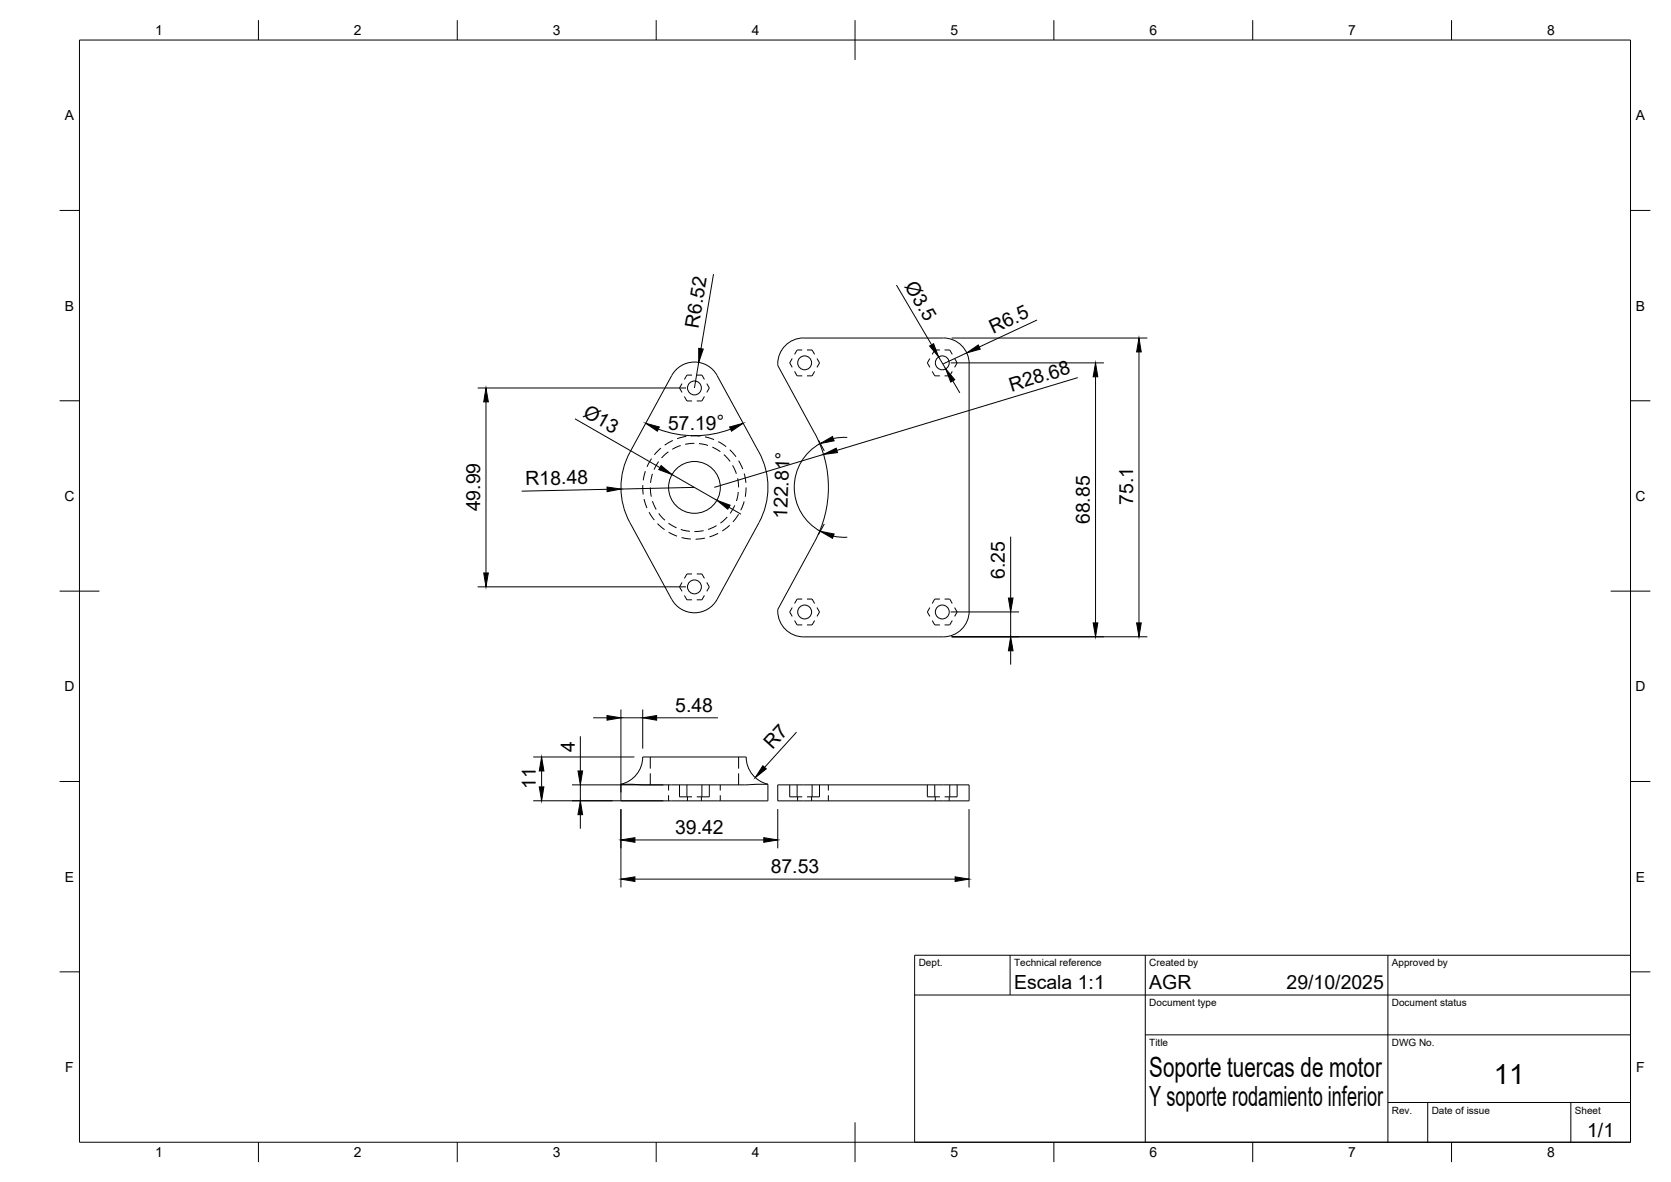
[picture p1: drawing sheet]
<svg xmlns="http://www.w3.org/2000/svg" width="420mm" height="297mm" viewBox="0 0 420 297" stroke-linecap="round" stroke-linejoin="round" font-family="sans-serif">
<!-- layer: Visible -->
<g fill="none" stroke="#000" stroke-width=".25">
<path d="M168.9 94.4l-10.5 19.3a18.5 18.5 0 0 0 0 17.6l10.5 19.3a6.5 6.5 0 0 0 11.4 0l10.5-19.3a18.5 18.5 0 0 0 0-17.7l-10.5-19.2M168.9 94.4a6.5 6.5 0 0 1 11.4 0M202.1 84.9h35.1a6.5 6.5 0 0 1 6.5 6.5M202.1 84.9a6.5 6.5 0 0 0-6.5 6.9l9.2 17M243.7 91.4v62.2M204.8 108.8a28.7 28.7 0 0 1 0 27.4l-9.2 17a6.5 6.5 0 0 0 6.5 6.8M243.7 153.5a6.5 6.5 0 0 1-6.5 6.5h-35.1M156.1 197.1l5.3 .1 31.7-.1M156.1 197.1v4.2h37v-4.2M187.6 190.2h-26a7.1 7.1 0 0 1-5.5 6.9M187.6 190.2a7 7 0 0 0 5.5 6.9M195.6 197.2h48.1v4.1h-48.1z"/>
<circle cx="174.6" cy="97.5" r="1.75"/>
<circle cx="202.3" cy="91.2" r="1.75"/>
<circle cx="236.9" cy="91.2" r="1.75"/>
<circle cx="174.6" cy="122.5" r="6.5"/>
<circle cx="174.6" cy="147.5" r="1.75"/>
<circle cx="202.3" cy="153.8" r="1.75"/>
<circle cx="236.9" cy="153.8" r="1.75"/>
</g>
<!-- layer: Hidden -->
<g fill="none" stroke="#000" stroke-width=".25">
<path d="M171.5 96.4l-.6 1.1 .6 1.1M172.1 99.6l.6 1.2h1.3M174 94.3h-1.3l-.6 1.1M175.2 94.3h1.3l.6 1.1M177.1 99.6l-.6 1.2h-1.3M177.7 96.4l.7 1.1-.7 1.1M199.2 90.1l-.6 1.1 .6 1.1M199.8 93.3l.6 1.2h1.3M201.7 88h-1.3l-.6 1.1M202.9 88h1.3l.6 1.1M204.8 93.3l-.6 1.2h-1.3M205.4 90.1l.7 1.1-.7 1.1"/>
<path d="M233.8 90.1l-.6 1.1 .6 1.1M234.4 93.3l.6 1.2h1.3M236.3 88h-1.3l-.6 1.1M237.5 88h1.3l.6 1.1M239.4 93.3l-.6 1.2h-1.3M240 90.1l.7 1.1-.7 1.1M162.3 118.4l-.6 2.3M163.8 115.2l-1.1 2.1M164 119.1l-.4 2.3M165.6 116l-1.1 2M166.2 112.6l-1.7 1.7M168.1 113.5l-1.8 1.6"/>
<path d="M169.2 110.7l-2.1 1.2M171.2 112l-2.2 .9M172.6 109.7l-2.3 .5M173.7 109.5l2.4 .1M174.6 111.4l-2.3 .3M175.7 111.5l2.3 .5M177.3 109.8l2.2 .7M179.1 112.4l2 1.1M180.6 111l2 1.3M182 114.2l1.6 1.8M183.5 113l1.6 1.8M184.2 116.9l.9 2.2"/>
<path d="M185.7 115.8l1.1 2.1M187.1 119l.5 2.3M161.6 121.9l.1 2.4M161.9 125.4l.8 2.3M163.2 128.7l1.3 2M163.5 122.5l.3 2.3M164.1 125.9l.9 2.1M165.3 131.6l1.8 1.5M165.6 129l1.6 1.7M168.1 131.5l2 1.1M168.1 133.8l2.1 .9M171.2 133l2.3 .5"/>
<path d="M171.4 135.1l2.3 .4M176.9 133.3l-2.3 .3M177.2 135.2l-2.3 .3M180.2 132.1l-2.2 .9M180.6 134l-2.2 .9M182.9 129.9l-1.8 1.6M183.5 132l-1.9 1.4M184.7 127l-1.1 2M185.5 120.2l.2 2.3M185.6 123.6l-.4 2.3M185.7 129.3l-1.4 1.9M187.1 126l-.8 2.2"/>
<path d="M187.6 122.5l-.2 2.3M171.5 146.4l-.6 1.1 .6 1.1M172.1 149.6l.6 1.1h1.3M174 144.2h-1.3l-.6 1.2M175.2 144.2h1.3l.6 1.2M177.1 149.6l-.6 1.1h-1.3M177.7 146.4l.7 1.1-.7 1.1M199.2 152.7l-.6 1.1 .6 1.1M199.8 155.9l.6 1.1h1.3M201.7 150.5h-1.3l-.6 1.2M202.9 150.5h1.3l.6 1.2M204.8 155.9l-.6 1.1h-1.3"/>
<path d="M205.4 152.7l.7 1.1-.7 1.1M233.8 152.7l-.6 1.1 .6 1.1M234.4 155.9l.6 1.1h1.3M236.3 150.5h-1.3l-.6 1.2M237.5 150.5h1.3l.6 1.2M239.4 155.9l-.6 1.1h-1.3M240 152.7l.7 1.1-.7 1.1M163.5 190.2v3M163.5 194.3v2.9M168.1 197.2v1.5M168.1 199.8v1.5M170.9 197.2v3h3.1"/>
<path d="M172.7 197.2v3M176.5 197.2v3M178.4 197.2v3h-3.2M181.1 197.2v1.5M181.1 199.8v1.5M185.7 190.2v3M185.7 194.3v2.9M198.6 197.2v3h3.1M200.4 197.2v3M204.2 197.2v3M206.1 197.2v3h-3.2M208.3 197.2v1.5"/>
<path d="M208.3 199.8v1.5M233.2 197.2v3h3.1M235 197.2v3M238.8 197.2v3M240.7 197.2v3h-3.2M172.8 200.2v1.1M176.4 200.2v1.1M200.6 200.2v1.1M204.1 200.2v1.1M235.2 200.2v1.1M238.7 200.2v1.1"/>
</g>
<!-- layer: BORDER -->
<g fill="none" stroke="#000" stroke-width=".25">
<path d="M20 10.1h390v276.9h-390zM65 5.1v5M115 5.1v5M165 5.1v5M215 5.1v10M265 5.1v5M315 5.1v5M365 5.1v5M15 52.9h5M410 52.9h5M15 100.7h5M410 100.7h5"/>
<path d="M15 148.6h10M405 148.6h10M15 196.4h5M410 196.4h5M15 244.2h5M410 244.2h5M65 287v5M115 287v5M165 287v5M215 282.1v9.9M265 287v5M315 287v5"/>
<path d="M365 287v5"/>
</g>
<!-- layer: TITLEBLOCK -->
<path d="M230 240.1h180v46.9h-180zM230 250h180M254 240.1v9.9M288 240.1v46.9M349 240.1v46.9M288 260.1h122M349 277.1h61M359 277.1v9.9M395 277.1v9.9" fill="none" stroke="#000" stroke-width=".25"/>
<!-- layer: FD_Dimensions -->
<g fill="none" stroke="#000" stroke-width=".25">
<path d="M179.4 68.9l-3.1 18.7M225.4 71.6l8.9 15.1M120.1 97.5h52.4M175.7 91.1l-1.1 6.4M236 89.7l1.8 3M239 91.2h38.6M239.3 84.9h49.2M239.6 95.7l1.7 3M243.1 88.7l-5.9 2.7M260.8 80.4l-14.6 6.8M271 94.9l-60.6 18.3M275.5 94.7v61.8"/>
<path d="M286.4 88.4v68.1M122.2 101v43M144.6 105.2l21.3 12.3M165.5 107.8a25.6 25.6 0 0 0 18.2 0M169 119.3l11.2 6.4M205.8 110.6l1.5 2.7M206.3 111.4a12.6 12.6 0 0 0 0 22.1M207.1 114.2l-27.5 8.3M213 109.9l-3.5 .3M152.6 123l-21.4 .4M174.6 122.5l-18.5 .4M183.3 127.5l3 1.7"/>
<path d="M207.3 131.7l-1.5 2.7M209.5 134.7l3.5 .3M254.1 134.9v15.4M120.1 147.5h52.4M239 153.8h17.2M254.1 153.8v6.2M156.1 178.3v20.8M161.6 178.3v9.8M239.3 160h49.2M254.1 163.5v3.5M134.1 190.2h25.4M136.2 193.7v4"/>
<path d="M143.8 197.2h23M145.9 185v8.7M145.9 197.2v4M149.1 180.4h3.5M156.1 180.4h5.5M165.1 180.4h15.4M200.3 184l-8 8.8M134.1 201.2h32.7M145.9 204.7v3.5M156.1 203.3v19.7M159.6 211.1h32.4M195.6 203.3v9.9"/>
<path d="M243.6 203.3v19.7M159.6 220.9h80.6"/>
</g>
<g fill="#000" stroke="#000" stroke-width=".25">
<path d="M175.7 87.5l1.1 .2-1.1 3.4zM233.7 87l1-.6 1.3 3.3zM237.8 92.7l2.3 2.7-1 .6zM243.1 88.7l2.9-2 .5 1zM275.5 91.2l.5 3.5h-1.1zM286.4 84.9l.6 3.5h-1.2zM122.2 97.5l.6 3.5h-1.2zM162.3 106.4l3.5 .9-.5 1.1zM166.2 117l2.8 2.3-3.3-1.3zM183.5 107.3l3.4-.9-3 2zM206.2 111.5l3.1-1.8 .4 1.1zM207.1 114.2l3.1-1.6 .4 1.1z"/>
<path d="M152.6 122.4l3.5 .5-3.4 .7zM180.2 125.7l3.4 1.3-.6 1zM206.2 133.5l3.5 .7-.4 1.1zM121.6 144h1.2l-.6 3.5zM253.6 150.3h1.1l-.6 3.5zM274.9 156.5h1.1l-.5 3.5zM285.8 156.5h1.2l-.6 3.5zM152.6 179.8l3.5 .6-3.5 .6zM161.6 180.4l3.5-.6v1.2zM254.1 160l.6 3.5h-1.1zM135.6 197.7h1.2l-.6 3.5zM136.2 190.2l.6 3.5h-1.2z"/>
<path d="M145.3 193.7h1.2l-.6 3.5zM191.8 192.4l.9 .8-2.8 2.2zM145.9 201.2l.6 3.5h-1.2zM156.1 211.1l3.5-.6v1.2zM192 210.5l3.6 .6-3.6 .6zM156.1 220.9l3.5-.5v1.1zM240.2 220.4l3.4 .5-3.4 .6z"/>
</g>
<g font-size="7">
<text x="289" y="270.6">Soporte tuercas de motor</text>
<text x="375.6" y="272.3">11</text>
<text x="289" y="278.1">Y soporte rodamiento inferior</text>
</g>
<g font-size="4.9">
<text x="227.4" y="71.9" transform="rotate(59 227.4 71.9)">Ø3.5</text>
<text x="175.6" y="82.6" transform="rotate(-81 175.6 82.6)">R6.52</text>
<text x="249.7" y="84" transform="rotate(-25 249.7 84)">R6.5</text>
<text x="254.3" y="98.4" transform="rotate(-17 254.3 98.4)">R28.68</text>
<text x="146.4" y="104.5" transform="rotate(30 146.4 104.5)">Ø13</text>
<text x="168" y="108.1" transform="rotate(-1 168 108.1)">57.19°</text>
<text x="132.2" y="121.9" transform="rotate(-1 132.2 121.9)">R18.48</text>
<text x="120.7" y="128.5" transform="rotate(-90 120.7 128.5)">49.99</text>
<text x="197.9" y="130.4" transform="rotate(-88 197.9 130.4)">122.81°</text>
<text x="274" y="131.7" transform="rotate(-90 274 131.7)">68.85</text>
<text x="284.9" y="126.9" transform="rotate(-90 284.9 126.9)">75.1</text>
<text x="252.7" y="145.6" transform="rotate(-90 252.7 145.6)">6.25</text>
<text x="169.8" y="178.9">5.48</text>
<text x="144.5" y="188.9" transform="rotate(-90 144.5 188.9)">4</text>
<text x="194.2" y="188.5" transform="rotate(-48 194.2 188.5)">R7</text>
<text x="134.8" y="198.3" transform="rotate(-90 134.8 198.3)">11</text>
<text x="169.8" y="209.6">39.42</text>
<text x="193.8" y="219.5">87.53</text>
<text x="255" y="248.5">Escala 1:1</text>
<text x="289" y="248.5">AGR</text>
<text x="323.5" y="248.5">29/10/2025</text>
<text x="399.1" y="285.7">1/1</text>
</g>
<g font-size="3.5">
<text x="39" y="8.8">1</text>
<text x="89" y="8.8">2</text>
<text x="139" y="8.8">3</text>
<text x="189" y="8.8">4</text>
<text x="239" y="8.8">5</text>
<text x="289" y="8.8">6</text>
<text x="339" y="8.8">7</text>
<text x="389" y="8.8">8</text>
<text x="16.3" y="30.2">A</text>
<text x="411.3" y="30.2">A</text>
<text x="16.3" y="78">B</text>
<text x="411.3" y="78">B</text>
<text x="16.2" y="125.9">C</text>
<text x="411.2" y="125.9">C</text>
<text x="16.2" y="173.7">D</text>
<text x="411.2" y="173.7">D</text>
<text x="16.3" y="221.6">E</text>
<text x="411.3" y="221.6">E</text>
<text x="16.4" y="269.4">F</text>
<text x="411.4" y="269.4">F</text>
<text x="39" y="290.8">1</text>
<text x="89" y="290.8">2</text>
<text x="139" y="290.8">3</text>
<text x="189" y="290.8">4</text>
<text x="239" y="290.8">5</text>
<text x="289" y="290.8">6</text>
<text x="339" y="290.8">7</text>
<text x="389" y="290.8">8</text>
</g>
<g font-size="2.5">
<text x="231" y="242.9">Dept.</text>
<text x="255" y="242.9">Technical reference</text>
<text x="289" y="242.9">Created by</text>
<text x="350" y="242.9">Approved by</text>
<text x="289" y="252.8">Document type</text>
<text x="350" y="252.8">Document status</text>
<text x="289" y="262.9">Title</text>
<text x="350" y="262.9">DWG No.</text>
<text x="350" y="279.9">Rev.</text>
<text x="360" y="279.9">Date of issue</text>
<text x="396" y="279.9">Sheet</text>
</g>
</svg>
